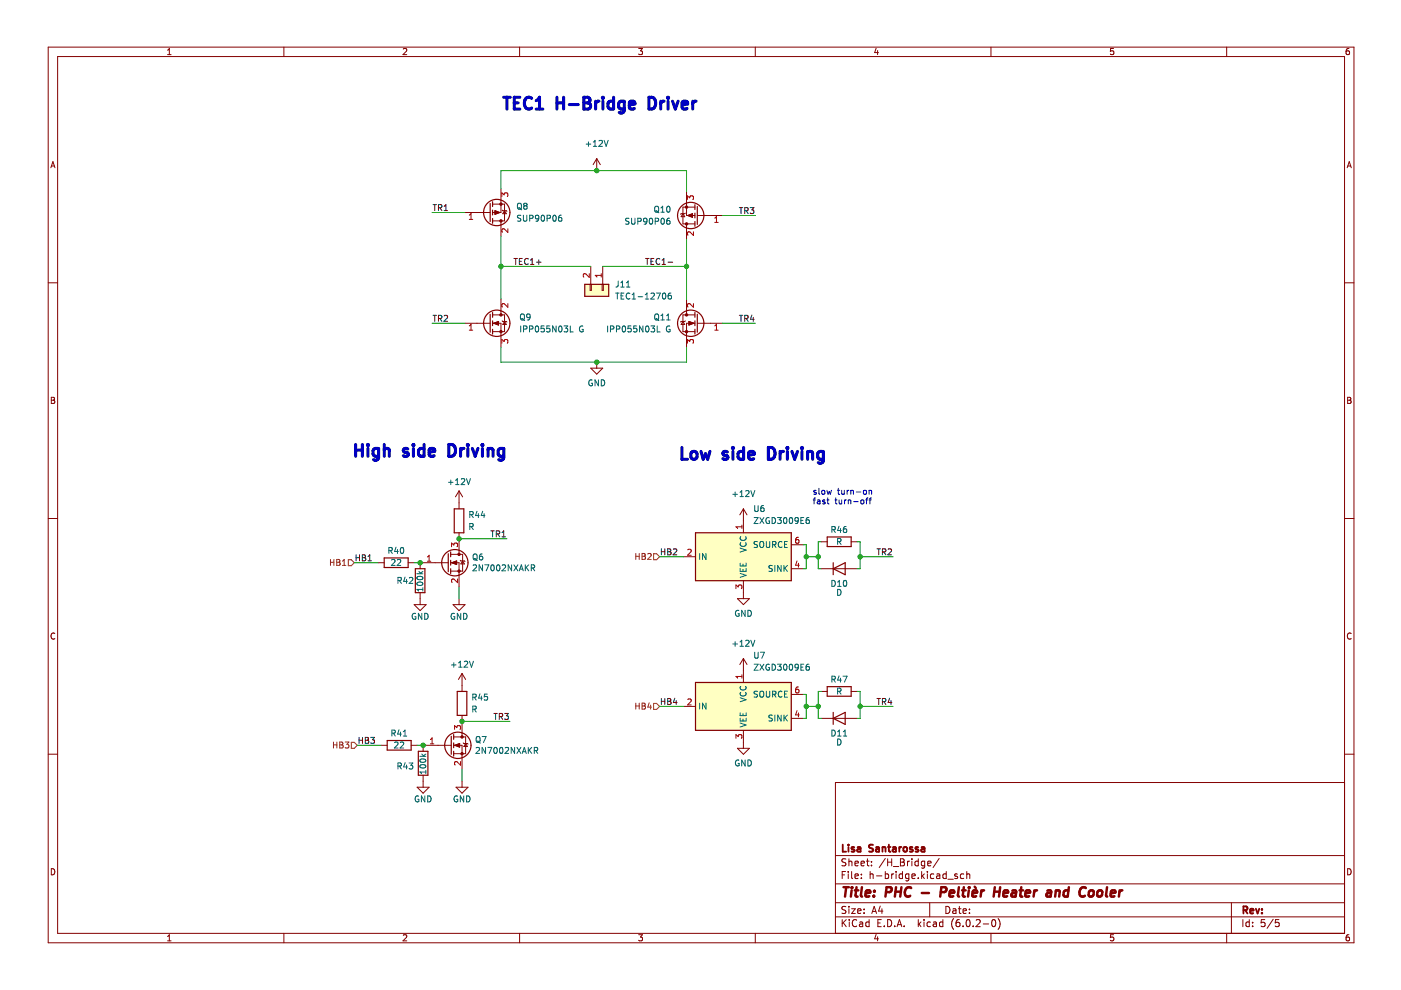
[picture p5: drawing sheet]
(kicad_sch (version 20211123) (generator eeschema)

 (paper "A4")

 (lib_symbols
  (symbol "Connector_Generic:Conn_01x02" (pin_names (offset 1.016) hide) (in_bom yes) (on_board yes)
   (property "Reference" "J" (id 0) (at 0 2.54 0) (effects (font (size 1.27 1.27))))
   (property "Value" "Conn_01x02" (id 1) (at 0 -5.08 0) (effects (font (size 1.27 1.27))))
   (property "Footprint" "" (id 2) (at 0 0 0) (effects (font (size 1.27 1.27)) hide))
   (property "Datasheet" "~" (id 3) (at 0 0 0) (effects (font (size 1.27 1.27)) hide))
   (symbol "Conn_01x02_1_1"
    (rectangle (start -1.27 -2.413) (end 0 -2.667) (stroke (width 0.1524) (type default) (color 0 0 0 0)) (fill (type none)))
    (rectangle (start -1.27 0.127) (end 0 -0.127) (stroke (width 0.1524) (type default) (color 0 0 0 0)) (fill (type none)))
    (rectangle (start -1.27 1.27) (end 1.27 -3.81) (stroke (width 0.254) (type default) (color 0 0 0 0)) (fill (type background)))
    (pin passive line (at -5.08 0 0) (length 3.81) (name "Pin_1" (effects (font (size 1.27 1.27)))) (number "1" (effects (font (size 1.27 1.27)))))
    (pin passive line (at -5.08 -2.54 0) (length 3.81) (name "Pin_2" (effects (font (size 1.27 1.27)))) (number "2" (effects (font (size 1.27 1.27)))))))
  (symbol "Device:D" (pin_numbers hide) (pin_names (offset 1.016) hide) (in_bom yes) (on_board yes)
   (property "Reference" "D" (id 0) (at 0 2.54 0) (effects (font (size 1.27 1.27))))
   (property "Value" "D" (id 1) (at 0 -2.54 0) (effects (font (size 1.27 1.27))))
   (property "Footprint" "" (id 2) (at 0 0 0) (effects (font (size 1.27 1.27)) hide))
   (property "Datasheet" "~" (id 3) (at 0 0 0) (effects (font (size 1.27 1.27)) hide))
   (symbol "D_0_1"
    (polyline (pts (xy -1.27 1.27) (xy -1.27 -1.27)) (stroke (width 0.254) (type default) (color 0 0 0 0)) (fill (type none)))
    (polyline (pts (xy 1.27 0) (xy -1.27 0)) (stroke (width 0) (type default) (color 0 0 0 0)) (fill (type none)))
    (polyline (pts (xy 1.27 1.27) (xy 1.27 -1.27) (xy -1.27 0) (xy 1.27 1.27)) (stroke (width 0.254) (type default) (color 0 0 0 0)) (fill (type none))))
   (symbol "D_1_1"
    (pin passive line (at -3.81 0 0) (length 2.54) (name "K" (effects (font (size 1.27 1.27)))) (number "1" (effects (font (size 1.27 1.27)))))
    (pin passive line (at 3.81 0 180) (length 2.54) (name "A" (effects (font (size 1.27 1.27)))) (number "2" (effects (font (size 1.27 1.27)))))))
  (symbol "Device:Q_NMOS_GDS" (pin_names (offset 0) hide) (in_bom yes) (on_board yes)
   (property "Reference" "Q" (id 0) (at 5.08 1.27 0) (effects (font (size 1.27 1.27)) (justify left)))
   (property "Value" "Q_NMOS_GDS" (id 1) (at 5.08 -1.27 0) (effects (font (size 1.27 1.27)) (justify left)))
   (property "Footprint" "" (id 2) (at 5.08 2.54 0) (effects (font (size 1.27 1.27)) hide))
   (property "Datasheet" "~" (id 3) (at 0 0 0) (effects (font (size 1.27 1.27)) hide))
   (symbol "Q_NMOS_GDS_0_1"
    (polyline (pts (xy 0.254 0) (xy -2.54 0)) (stroke (width 0) (type default) (color 0 0 0 0)) (fill (type none)))
    (polyline (pts (xy 0.254 1.905) (xy 0.254 -1.905)) (stroke (width 0.254) (type default) (color 0 0 0 0)) (fill (type none)))
    (polyline (pts (xy 0.762 -1.27) (xy 0.762 -2.286)) (stroke (width 0.254) (type default) (color 0 0 0 0)) (fill (type none)))
    (polyline (pts (xy 0.762 0.508) (xy 0.762 -0.508)) (stroke (width 0.254) (type default) (color 0 0 0 0)) (fill (type none)))
    (polyline (pts (xy 0.762 2.286) (xy 0.762 1.27)) (stroke (width 0.254) (type default) (color 0 0 0 0)) (fill (type none)))
    (polyline (pts (xy 2.54 2.54) (xy 2.54 1.778)) (stroke (width 0) (type default) (color 0 0 0 0)) (fill (type none)))
    (polyline (pts (xy 2.54 -2.54) (xy 2.54 0) (xy 0.762 0)) (stroke (width 0) (type default) (color 0 0 0 0)) (fill (type none)))
    (polyline (pts (xy 0.762 -1.778) (xy 3.302 -1.778) (xy 3.302 1.778) (xy 0.762 1.778)) (stroke (width 0) (type default) (color 0 0 0 0)) (fill (type none)))
    (polyline (pts (xy 1.016 0) (xy 2.032 0.381) (xy 2.032 -0.381) (xy 1.016 0)) (stroke (width 0) (type default) (color 0 0 0 0)) (fill (type outline)))
    (polyline (pts (xy 2.794 0.508) (xy 2.921 0.381) (xy 3.683 0.381) (xy 3.81 0.254)) (stroke (width 0) (type default) (color 0 0 0 0)) (fill (type none)))
    (polyline (pts (xy 3.302 0.381) (xy 2.921 -0.254) (xy 3.683 -0.254) (xy 3.302 0.381)) (stroke (width 0) (type default) (color 0 0 0 0)) (fill (type none)))
    (circle (center 1.651 0) (radius 2.794) (stroke (width 0.254) (type default) (color 0 0 0 0)) (fill (type none)))
    (circle (center 2.54 -1.778) (radius 0.254) (stroke (width 0) (type default) (color 0 0 0 0)) (fill (type outline)))
    (circle (center 2.54 1.778) (radius 0.254) (stroke (width 0) (type default) (color 0 0 0 0)) (fill (type outline))))
   (symbol "Q_NMOS_GDS_1_1"
    (pin input line (at -5.08 0 0) (length 2.54) (name "G" (effects (font (size 1.27 1.27)))) (number "1" (effects (font (size 1.27 1.27)))))
    (pin passive line (at 2.54 5.08 270) (length 2.54) (name "D" (effects (font (size 1.27 1.27)))) (number "2" (effects (font (size 1.27 1.27)))))
    (pin passive line (at 2.54 -5.08 90) (length 2.54) (name "S" (effects (font (size 1.27 1.27)))) (number "3" (effects (font (size 1.27 1.27)))))))
  (symbol "Device:Q_PMOS_GDS" (pin_names (offset 0) hide) (in_bom yes) (on_board yes)
   (property "Reference" "Q" (id 0) (at 5.08 1.27 0) (effects (font (size 1.27 1.27)) (justify left)))
   (property "Value" "Q_PMOS_GDS" (id 1) (at 5.08 -1.27 0) (effects (font (size 1.27 1.27)) (justify left)))
   (property "Footprint" "" (id 2) (at 5.08 2.54 0) (effects (font (size 1.27 1.27)) hide))
   (property "Datasheet" "~" (id 3) (at 0 0 0) (effects (font (size 1.27 1.27)) hide))
   (symbol "Q_PMOS_GDS_0_1"
    (polyline (pts (xy 0.254 0) (xy -2.54 0)) (stroke (width 0) (type default) (color 0 0 0 0)) (fill (type none)))
    (polyline (pts (xy 0.254 1.905) (xy 0.254 -1.905)) (stroke (width 0.254) (type default) (color 0 0 0 0)) (fill (type none)))
    (polyline (pts (xy 0.762 -1.27) (xy 0.762 -2.286)) (stroke (width 0.254) (type default) (color 0 0 0 0)) (fill (type none)))
    (polyline (pts (xy 0.762 0.508) (xy 0.762 -0.508)) (stroke (width 0.254) (type default) (color 0 0 0 0)) (fill (type none)))
    (polyline (pts (xy 0.762 2.286) (xy 0.762 1.27)) (stroke (width 0.254) (type default) (color 0 0 0 0)) (fill (type none)))
    (polyline (pts (xy 2.54 2.54) (xy 2.54 1.778)) (stroke (width 0) (type default) (color 0 0 0 0)) (fill (type none)))
    (polyline (pts (xy 2.54 -2.54) (xy 2.54 0) (xy 0.762 0)) (stroke (width 0) (type default) (color 0 0 0 0)) (fill (type none)))
    (polyline (pts (xy 0.762 1.778) (xy 3.302 1.778) (xy 3.302 -1.778) (xy 0.762 -1.778)) (stroke (width 0) (type default) (color 0 0 0 0)) (fill (type none)))
    (polyline (pts (xy 2.286 0) (xy 1.27 0.381) (xy 1.27 -0.381) (xy 2.286 0)) (stroke (width 0) (type default) (color 0 0 0 0)) (fill (type outline)))
    (polyline (pts (xy 2.794 -0.508) (xy 2.921 -0.381) (xy 3.683 -0.381) (xy 3.81 -0.254)) (stroke (width 0) (type default) (color 0 0 0 0)) (fill (type none)))
    (polyline (pts (xy 3.302 -0.381) (xy 2.921 0.254) (xy 3.683 0.254) (xy 3.302 -0.381)) (stroke (width 0) (type default) (color 0 0 0 0)) (fill (type none)))
    (circle (center 1.651 0) (radius 2.794) (stroke (width 0.254) (type default) (color 0 0 0 0)) (fill (type none)))
    (circle (center 2.54 -1.778) (radius 0.254) (stroke (width 0) (type default) (color 0 0 0 0)) (fill (type outline)))
    (circle (center 2.54 1.778) (radius 0.254) (stroke (width 0) (type default) (color 0 0 0 0)) (fill (type outline))))
   (symbol "Q_PMOS_GDS_1_1"
    (pin input line (at -5.08 0 0) (length 2.54) (name "G" (effects (font (size 1.27 1.27)))) (number "1" (effects (font (size 1.27 1.27)))))
    (pin passive line (at 2.54 5.08 270) (length 2.54) (name "D" (effects (font (size 1.27 1.27)))) (number "2" (effects (font (size 1.27 1.27)))))
    (pin passive line (at 2.54 -5.08 90) (length 2.54) (name "S" (effects (font (size 1.27 1.27)))) (number "3" (effects (font (size 1.27 1.27)))))))
  (symbol "Device:R" (pin_numbers hide) (pin_names (offset 0)) (in_bom yes) (on_board yes)
   (property "Reference" "R" (id 0) (at 2.032 0 90) (effects (font (size 1.27 1.27))))
   (property "Value" "R" (id 1) (at 0 0 90) (effects (font (size 1.27 1.27))))
   (property "Footprint" "" (id 2) (at -1.778 0 90) (effects (font (size 1.27 1.27)) hide))
   (property "Datasheet" "~" (id 3) (at 0 0 0) (effects (font (size 1.27 1.27)) hide))
   (symbol "R_0_1"
    (rectangle (start -1.016 -2.54) (end 1.016 2.54) (stroke (width 0.254) (type default) (color 0 0 0 0)) (fill (type none))))
   (symbol "R_1_1"
    (pin passive line (at 0 3.81 270) (length 1.27) (name "~" (effects (font (size 1.27 1.27)))) (number "1" (effects (font (size 1.27 1.27)))))
    (pin passive line (at 0 -3.81 90) (length 1.27) (name "~" (effects (font (size 1.27 1.27)))) (number "2" (effects (font (size 1.27 1.27)))))))
  (symbol "Driver_FET:ZXGD3009E6" (in_bom yes) (on_board yes)
   (property "Reference" "U" (id 0) (at -8.89 6.35 0) (effects (font (size 1.27 1.27))))
   (property "Value" "ZXGD3009E6" (id 1) (at 10.16 -7.62 0) (effects (font (size 1.27 1.27))))
   (property "Footprint" "Package_TO_SOT_SMD:SOT-23-6" (id 2) (at 0 -12.7 0) (effects (font (size 1.27 1.27)) hide))
   (property "Datasheet" "https://www.diodes.com/assets/Datasheets/ZXGD3009E6.pdf" (id 3) (at -8.89 6.35 0) (effects (font (size 1.27 1.27)) hide))
   (symbol "ZXGD3009E6_0_1"
    (rectangle (start -10.16 5.08) (end 10.16 -5.08) (stroke (width 0.254) (type default) (color 0 0 0 0)) (fill (type background))))
   (symbol "ZXGD3009E6_1_1"
    (pin power_in line (at 0 7.62 270) (length 2.54) (name "VCC" (effects (font (size 1.27 1.27)))) (number "1" (effects (font (size 1.27 1.27)))))
    (pin input line (at -12.7 0 0) (length 2.54) (name "IN" (effects (font (size 1.27 1.27)))) (number "2" (effects (font (size 1.27 1.27)))))
    (pin power_in line (at 0 -7.62 90) (length 2.54) (name "VEE" (effects (font (size 1.27 1.27)))) (number "3" (effects (font (size 1.27 1.27)))))
    (pin open_collector line (at 12.7 -2.54 180) (length 2.54) (name "SINK" (effects (font (size 1.27 1.27)))) (number "4" (effects (font (size 1.27 1.27)))))
    (pin no_connect line (at 10.16 0 180) (length 2.54) hide (name "NC" (effects (font (size 1.27 1.27)))) (number "5" (effects (font (size 1.27 1.27)))))
    (pin open_emitter line (at 12.7 2.54 180) (length 2.54) (name "SOURCE" (effects (font (size 1.27 1.27)))) (number "6" (effects (font (size 1.27 1.27)))))))
  (symbol "Transistor_FET:2N7002" (pin_names hide) (in_bom yes) (on_board yes)
   (property "Reference" "Q" (id 0) (at 5.08 1.905 0) (effects (font (size 1.27 1.27)) (justify left)))
   (property "Value" "2N7002" (id 1) (at 5.08 0 0) (effects (font (size 1.27 1.27)) (justify left)))
   (property "Footprint" "Package_TO_SOT_SMD:SOT-23" (id 2) (at 5.08 -1.905 0) (effects (font (size 1.27 1.27) italic) (justify left) hide))
   (property "Datasheet" "https://www.onsemi.com/pub/Collateral/NDS7002A-D.PDF" (id 3) (at 0 0 0) (effects (font (size 1.27 1.27)) (justify left) hide))
   (symbol "2N7002_0_1"
    (polyline (pts (xy 0.254 0) (xy -2.54 0)) (stroke (width 0) (type default) (color 0 0 0 0)) (fill (type none)))
    (polyline (pts (xy 0.254 1.905) (xy 0.254 -1.905)) (stroke (width 0.254) (type default) (color 0 0 0 0)) (fill (type none)))
    (polyline (pts (xy 0.762 -1.27) (xy 0.762 -2.286)) (stroke (width 0.254) (type default) (color 0 0 0 0)) (fill (type none)))
    (polyline (pts (xy 0.762 0.508) (xy 0.762 -0.508)) (stroke (width 0.254) (type default) (color 0 0 0 0)) (fill (type none)))
    (polyline (pts (xy 0.762 2.286) (xy 0.762 1.27)) (stroke (width 0.254) (type default) (color 0 0 0 0)) (fill (type none)))
    (polyline (pts (xy 2.54 2.54) (xy 2.54 1.778)) (stroke (width 0) (type default) (color 0 0 0 0)) (fill (type none)))
    (polyline (pts (xy 2.54 -2.54) (xy 2.54 0) (xy 0.762 0)) (stroke (width 0) (type default) (color 0 0 0 0)) (fill (type none)))
    (polyline (pts (xy 0.762 -1.778) (xy 3.302 -1.778) (xy 3.302 1.778) (xy 0.762 1.778)) (stroke (width 0) (type default) (color 0 0 0 0)) (fill (type none)))
    (polyline (pts (xy 1.016 0) (xy 2.032 0.381) (xy 2.032 -0.381) (xy 1.016 0)) (stroke (width 0) (type default) (color 0 0 0 0)) (fill (type outline)))
    (polyline (pts (xy 2.794 0.508) (xy 2.921 0.381) (xy 3.683 0.381) (xy 3.81 0.254)) (stroke (width 0) (type default) (color 0 0 0 0)) (fill (type none)))
    (polyline (pts (xy 3.302 0.381) (xy 2.921 -0.254) (xy 3.683 -0.254) (xy 3.302 0.381)) (stroke (width 0) (type default) (color 0 0 0 0)) (fill (type none)))
    (circle (center 1.651 0) (radius 2.794) (stroke (width 0.254) (type default) (color 0 0 0 0)) (fill (type none)))
    (circle (center 2.54 -1.778) (radius 0.254) (stroke (width 0) (type default) (color 0 0 0 0)) (fill (type outline)))
    (circle (center 2.54 1.778) (radius 0.254) (stroke (width 0) (type default) (color 0 0 0 0)) (fill (type outline))))
   (symbol "2N7002_1_1"
    (pin input line (at -5.08 0 0) (length 2.54) (name "G" (effects (font (size 1.27 1.27)))) (number "1" (effects (font (size 1.27 1.27)))))
    (pin passive line (at 2.54 -5.08 90) (length 2.54) (name "S" (effects (font (size 1.27 1.27)))) (number "2" (effects (font (size 1.27 1.27)))))
    (pin passive line (at 2.54 5.08 270) (length 2.54) (name "D" (effects (font (size 1.27 1.27)))) (number "3" (effects (font (size 1.27 1.27)))))))
  (symbol "power:+12V" (power) (pin_names (offset 0)) (in_bom yes) (on_board yes)
   (property "Reference" "#PWR" (id 0) (at 0 -3.81 0) (effects (font (size 1.27 1.27)) hide))
   (property "Value" "+12V" (id 1) (at 0 3.556 0) (effects (font (size 1.27 1.27))))
   (property "Footprint" "" (id 2) (at 0 0 0) (effects (font (size 1.27 1.27)) hide))
   (property "Datasheet" "" (id 3) (at 0 0 0) (effects (font (size 1.27 1.27)) hide))
   (symbol "+12V_0_1"
    (polyline (pts (xy -0.762 1.27) (xy 0 2.54)) (stroke (width 0) (type default) (color 0 0 0 0)) (fill (type none)))
    (polyline (pts (xy 0 0) (xy 0 2.54)) (stroke (width 0) (type default) (color 0 0 0 0)) (fill (type none)))
    (polyline (pts (xy 0 2.54) (xy 0.762 1.27)) (stroke (width 0) (type default) (color 0 0 0 0)) (fill (type none))))
   (symbol "+12V_1_1"
    (pin power_in line (at 0 0 90) (length 0) hide (name "+12V" (effects (font (size 1.27 1.27)))) (number "1" (effects (font (size 1.27 1.27)))))))
  (symbol "power:GND" (power) (pin_names (offset 0)) (in_bom yes) (on_board yes)
   (property "Reference" "#PWR" (id 0) (at 0 -6.35 0) (effects (font (size 1.27 1.27)) hide))
   (property "Value" "GND" (id 1) (at 0 -3.81 0) (effects (font (size 1.27 1.27))))
   (property "Footprint" "" (id 2) (at 0 0 0) (effects (font (size 1.27 1.27)) hide))
   (property "Datasheet" "" (id 3) (at 0 0 0) (effects (font (size 1.27 1.27)) hide))
   (symbol "GND_0_1"
    (polyline (pts (xy 0 0) (xy 0 -1.27) (xy 1.27 -1.27) (xy 0 -2.54) (xy -1.27 -1.27) (xy 0 -1.27)) (stroke (width 0) (type default) (color 0 0 0 0)) (fill (type none))))
   (symbol "GND_1_1"
    (pin power_in line (at 0 0 270) (length 0) hide (name "GND" (effects (font (size 1.27 1.27)))) (number "1" (effects (font (size 1.27 1.27))))))))

 (junction (at 182.245 149.86) (diameter 0) (color 0 0 0 0))
 (junction (at 126.365 36.195) (diameter 0) (color 0 0 0 0))
 (junction (at 182.245 118.11) (diameter 0) (color 0 0 0 0))
 (junction (at 97.155 114.3) (diameter 0) (color 0 0 0 0))
 (junction (at 89.535 158.115) (diameter 0) (color 0 0 0 0))
 (junction (at 173.355 118.11) (diameter 0) (color 0 0 0 0))
 (junction (at 106.045 56.515) (diameter 0) (color 0 0 0 0))
 (junction (at 173.355 149.86) (diameter 0) (color 0 0 0 0))
 (junction (at 170.815 118.11) (diameter 0) (color 0 0 0 0))
 (junction (at 126.365 76.835) (diameter 0) (color 0 0 0 0))
 (junction (at 145.415 56.515) (diameter 0) (color 0 0 0 0))
 (junction (at 88.9 119.38) (diameter 0) (color 0 0 0 0))
 (junction (at 170.815 149.86) (diameter 0) (color 0 0 0 0))
 (junction (at 97.79 153.035) (diameter 0) (color 0 0 0 0))

 (wire (pts (xy 106.045 76.835) (xy 126.365 76.835)) (stroke (width 0) (type default) (color 0 0 0 0)))
 (wire (pts (xy 170.815 118.11) (xy 173.355 118.11)) (stroke (width 0) (type default) (color 0 0 0 0)))
 (wire (pts (xy 87.63 119.38) (xy 88.9 119.38)) (stroke (width 0) (type default) (color 0 0 0 0)))
 (wire (pts (xy 97.155 127) (xy 97.155 124.46)) (stroke (width 0) (type default) (color 0 0 0 0)))
 (wire (pts (xy 98.425 45.085) (xy 91.44 45.085)) (stroke (width 0) (type default) (color 0 0 0 0)))
 (wire (pts (xy 182.245 146.685) (xy 182.245 149.86)) (stroke (width 0) (type default) (color 0 0 0 0)))
 (wire (pts (xy 173.99 146.685) (xy 173.355 146.685)) (stroke (width 0) (type default) (color 0 0 0 0)))
 (wire (pts (xy 182.245 152.4) (xy 181.61 152.4)) (stroke (width 0) (type default) (color 0 0 0 0)))
 (wire (pts (xy 173.355 118.11) (xy 173.355 120.65)) (stroke (width 0) (type default) (color 0 0 0 0)))
 (wire (pts (xy 173.355 120.65) (xy 173.99 120.65)) (stroke (width 0) (type default) (color 0 0 0 0)))
 (wire (pts (xy 182.245 149.86) (xy 189.23 149.86)) (stroke (width 0) (type default) (color 0 0 0 0)))
 (wire (pts (xy 126.365 76.835) (xy 145.415 76.835)) (stroke (width 0) (type default) (color 0 0 0 0)))
 (wire (pts (xy 145.415 50.8) (xy 145.415 56.515)) (stroke (width 0) (type default) (color 0 0 0 0)))
 (wire (pts (xy 182.245 118.11) (xy 182.245 120.65)) (stroke (width 0) (type default) (color 0 0 0 0)))
 (wire (pts (xy 173.355 152.4) (xy 173.99 152.4)) (stroke (width 0) (type default) (color 0 0 0 0)))
 (wire (pts (xy 145.415 36.195) (xy 145.415 40.64)) (stroke (width 0) (type default) (color 0 0 0 0)))
 (wire (pts (xy 182.245 118.11) (xy 189.23 118.11)) (stroke (width 0) (type default) (color 0 0 0 0)))
 (wire (pts (xy 170.815 118.11) (xy 170.815 120.65)) (stroke (width 0) (type default) (color 0 0 0 0)))
 (wire (pts (xy 170.815 149.86) (xy 173.355 149.86)) (stroke (width 0) (type default) (color 0 0 0 0)))
 (wire (pts (xy 106.045 36.195) (xy 126.365 36.195)) (stroke (width 0) (type default) (color 0 0 0 0)))
 (wire (pts (xy 145.415 56.515) (xy 145.415 63.5)) (stroke (width 0) (type default) (color 0 0 0 0)))
 (wire (pts (xy 98.425 68.58) (xy 91.44 68.58)) (stroke (width 0) (type default) (color 0 0 0 0)))
 (wire (pts (xy 75.565 158.115) (xy 80.645 158.115)) (stroke (width 0) (type default) (color 0 0 0 0)))
 (wire (pts (xy 173.99 114.935) (xy 173.355 114.935)) (stroke (width 0) (type default) (color 0 0 0 0)))
 (wire (pts (xy 182.245 120.65) (xy 181.61 120.65)) (stroke (width 0) (type default) (color 0 0 0 0)))
 (wire (pts (xy 74.93 119.38) (xy 80.01 119.38)) (stroke (width 0) (type default) (color 0 0 0 0)))
 (wire (pts (xy 145.415 73.66) (xy 145.415 76.835)) (stroke (width 0) (type default) (color 0 0 0 0)))
 (wire (pts (xy 106.045 40.005) (xy 106.045 36.195)) (stroke (width 0) (type default) (color 0 0 0 0)))
 (wire (pts (xy 127.635 56.515) (xy 145.415 56.515)) (stroke (width 0) (type default) (color 0 0 0 0)))
 (wire (pts (xy 153.035 68.58) (xy 160.02 68.58)) (stroke (width 0) (type default) (color 0 0 0 0)))
 (wire (pts (xy 181.61 146.685) (xy 182.245 146.685)) (stroke (width 0) (type default) (color 0 0 0 0)))
 (wire (pts (xy 173.355 114.935) (xy 173.355 118.11)) (stroke (width 0) (type default) (color 0 0 0 0)))
 (wire (pts (xy 170.815 115.57) (xy 170.815 118.11)) (stroke (width 0) (type default) (color 0 0 0 0)))
 (wire (pts (xy 170.18 152.4) (xy 170.815 152.4)) (stroke (width 0) (type default) (color 0 0 0 0)))
 (wire (pts (xy 97.79 165.735) (xy 97.79 163.195)) (stroke (width 0) (type default) (color 0 0 0 0)))
 (wire (pts (xy 106.045 76.835) (xy 106.045 73.66)) (stroke (width 0) (type default) (color 0 0 0 0)))
 (wire (pts (xy 170.815 149.86) (xy 170.815 152.4)) (stroke (width 0) (type default) (color 0 0 0 0)))
 (wire (pts (xy 153.035 45.72) (xy 160.02 45.72)) (stroke (width 0) (type default) (color 0 0 0 0)))
 (wire (pts (xy 173.355 146.685) (xy 173.355 149.86)) (stroke (width 0) (type default) (color 0 0 0 0)))
 (wire (pts (xy 182.245 114.935) (xy 182.245 118.11)) (stroke (width 0) (type default) (color 0 0 0 0)))
 (wire (pts (xy 170.18 147.32) (xy 170.815 147.32)) (stroke (width 0) (type default) (color 0 0 0 0)))
 (wire (pts (xy 88.265 158.115) (xy 89.535 158.115)) (stroke (width 0) (type default) (color 0 0 0 0)))
 (wire (pts (xy 182.245 149.86) (xy 182.245 152.4)) (stroke (width 0) (type default) (color 0 0 0 0)))
 (wire (pts (xy 97.79 153.035) (xy 107.95 153.035)) (stroke (width 0) (type default) (color 0 0 0 0)))
 (wire (pts (xy 106.045 50.165) (xy 106.045 56.515)) (stroke (width 0) (type default) (color 0 0 0 0)))
 (wire (pts (xy 139.7 149.86) (xy 144.78 149.86)) (stroke (width 0) (type default) (color 0 0 0 0)))
 (wire (pts (xy 106.045 56.515) (xy 125.095 56.515)) (stroke (width 0) (type default) (color 0 0 0 0)))
 (wire (pts (xy 126.365 36.195) (xy 145.415 36.195)) (stroke (width 0) (type default) (color 0 0 0 0)))
 (wire (pts (xy 170.18 115.57) (xy 170.815 115.57)) (stroke (width 0) (type default) (color 0 0 0 0)))
 (wire (pts (xy 88.9 119.38) (xy 89.535 119.38)) (stroke (width 0) (type default) (color 0 0 0 0)))
 (wire (pts (xy 97.155 114.3) (xy 107.315 114.3)) (stroke (width 0) (type default) (color 0 0 0 0)))
 (wire (pts (xy 173.355 149.86) (xy 173.355 152.4)) (stroke (width 0) (type default) (color 0 0 0 0)))
 (wire (pts (xy 106.045 56.515) (xy 106.045 63.5)) (stroke (width 0) (type default) (color 0 0 0 0)))
 (wire (pts (xy 181.61 114.935) (xy 182.245 114.935)) (stroke (width 0) (type default) (color 0 0 0 0)))
 (wire (pts (xy 89.535 158.115) (xy 90.17 158.115)) (stroke (width 0) (type default) (color 0 0 0 0)))
 (wire (pts (xy 170.18 120.65) (xy 170.815 120.65)) (stroke (width 0) (type default) (color 0 0 0 0)))
 (wire (pts (xy 139.7 118.11) (xy 144.78 118.11)) (stroke (width 0) (type default) (color 0 0 0 0)))
 (wire (pts (xy 170.815 147.32) (xy 170.815 149.86)) (stroke (width 0) (type default) (color 0 0 0 0)))

 (image (at 217.805 130.175) (scale 1.61964)
  (data))

 (text "High side Driving\n" (at 74.295 97.79 0) (effects (font (size 2.5 2.5) (thickness 0.5) bold) (justify left bottom)))
 (text "TEC1 H-Bridge Driver" (at 106.045 24.13 0) (effects (font (size 2.5 2.5) (thickness 0.5) bold) (justify left bottom)))
 (text "slow turn-on\nfast turn-off" (at 172.085 107.315 0) (effects (font (size 1.27 1.27)) (justify left bottom)))
 (text "Low side Driving\n" (at 143.51 98.425 0) (effects (font (size 2.5 2.5) (thickness 0.5) bold) (justify left bottom)))

 (label "TEC1+" (at 114.935 56.515 180) (effects (font (size 1.27 1.27)) (justify right bottom)))
 (label "HB3" (at 75.565 158.115 0) (effects (font (size 1.27 1.27)) (justify left bottom)))
 (label "TEC1-" (at 136.525 56.515 0) (effects (font (size 1.27 1.27)) (justify left bottom)))
 (label "TR2" (at 91.44 68.58 0) (effects (font (size 1.27 1.27)) (justify left bottom)))
 (label "TR4" (at 189.23 149.86 180) (effects (font (size 1.27 1.27)) (justify right bottom)))
 (label "TR3" (at 160.02 45.72 180) (effects (font (size 1.27 1.27)) (justify right bottom)))
 (label "TR3" (at 107.95 153.035 180) (effects (font (size 1.27 1.27)) (justify right bottom)))
 (label "TR2" (at 189.23 118.11 180) (effects (font (size 1.27 1.27)) (justify right bottom)))
 (label "TR4" (at 160.02 68.58 180) (effects (font (size 1.27 1.27)) (justify right bottom)))
 (label "HB1" (at 74.93 119.38 0) (effects (font (size 1.27 1.27)) (justify left bottom)))
 (label "TR1" (at 107.315 114.3 180) (effects (font (size 1.27 1.27)) (justify right bottom)))
 (label "HB2" (at 139.7 118.11 0) (effects (font (size 1.27 1.27)) (justify left bottom)))
 (label "TR1" (at 91.44 45.085 0) (effects (font (size 1.27 1.27)) (justify left bottom)))
 (label "HB4" (at 139.7 149.86 0) (effects (font (size 1.27 1.27)) (justify left bottom)))

 (hierarchical_label "HB4" (shape input) (at 139.7 149.86 180) (effects (font (size 1.27 1.27)) (justify right)))
 (hierarchical_label "HB1" (shape input) (at 74.93 119.38 180) (effects (font (size 1.27 1.27)) (justify right)))
 (hierarchical_label "HB3" (shape input) (at 75.565 158.115 180) (effects (font (size 1.27 1.27)) (justify right)))
 (hierarchical_label "HB2" (shape input) (at 139.7 118.11 180) (effects (font (size 1.27 1.27)) (justify right)))

 (symbol (lib_id "power:+12V") (at 157.48 142.24 0) (unit 1) (in_bom yes) (on_board yes) (fields_autoplaced)
  (property "Reference" "#PWR0184" (id 0) (at 157.48 146.05 0) (effects (font (size 1.27 1.27)) hide))
  (property "Value" "+12V" (id 1) (at 157.48 136.525 0))
  (property "Footprint" "" (id 2) (at 157.48 142.24 0) (effects (font (size 1.27 1.27)) hide))
  (property "Datasheet" "" (id 3) (at 157.48 142.24 0) (effects (font (size 1.27 1.27)) hide)) (pin "1"))

 (symbol (lib_id "power:+12V") (at 157.48 110.49 0) (unit 1) (in_bom yes) (on_board yes) (fields_autoplaced)
  (property "Reference" "#PWR0188" (id 0) (at 157.48 114.3 0) (effects (font (size 1.27 1.27)) hide))
  (property "Value" "+12V" (id 1) (at 157.48 104.775 0))
  (property "Footprint" "" (id 2) (at 157.48 110.49 0) (effects (font (size 1.27 1.27)) hide))
  (property "Datasheet" "" (id 3) (at 157.48 110.49 0) (effects (font (size 1.27 1.27)) hide)) (pin "1"))

 (symbol (lib_id "Device:R") (at 83.82 119.38 90) (unit 1) (in_bom yes) (on_board yes)
  (property "Reference" "R40" (id 0) (at 83.82 116.84 90))
  (property "Value" "22" (id 1) (at 83.82 119.38 90))
  (property "Footprint" "" (id 2) (at 83.82 121.158 90) (effects (font (size 1.27 1.27)) hide))
  (property "Datasheet" "~" (id 3) (at 83.82 119.38 0) (effects (font (size 1.27 1.27)) hide)) (pin "1") (pin "2"))

 (symbol (lib_id "Device:Q_NMOS_GDS") (at 147.955 68.58 0) (mirror y) (unit 1) (in_bom yes) (on_board yes) (fields_autoplaced)
  (property "Reference" "Q11" (id 0) (at 142.24 67.3099 0) (effects (font (size 1.27 1.27)) (justify left)))
  (property "Value" "IPP055N03L G" (id 1) (at 142.24 69.8499 0) (effects (font (size 1.27 1.27)) (justify left)))
  (property "Footprint" "Package_TO_SOT_THT:TO-220-3_Vertical" (id 2) (at 142.875 66.04 0) (effects (font (size 1.27 1.27)) hide))
  (property "Datasheet" "https://www.mouser.it/datasheet/2/196/IPP055N03L_rev1.04-1732316.pdf" (id 3) (at 147.955 68.58 0) (effects (font (size 1.27 1.27)) hide)) (pin "1") (pin "2") (pin "3"))

 (symbol (lib_id "power:GND") (at 126.365 76.835 0) (unit 1) (in_bom yes) (on_board yes) (fields_autoplaced)
  (property "Reference" "#PWR0186" (id 0) (at 126.365 83.185 0) (effects (font (size 1.27 1.27)) hide))
  (property "Value" "GND" (id 1) (at 126.365 81.28 0))
  (property "Footprint" "" (id 2) (at 126.365 76.835 0) (effects (font (size 1.27 1.27)) hide))
  (property "Datasheet" "" (id 3) (at 126.365 76.835 0) (effects (font (size 1.27 1.27)) hide)) (pin "1"))

 (symbol (lib_id "Device:Q_NMOS_GDS") (at 103.505 68.58 0) (unit 1) (in_bom yes) (on_board yes) (fields_autoplaced)
  (property "Reference" "Q9" (id 0) (at 109.855 67.3099 0) (effects (font (size 1.27 1.27)) (justify left)))
  (property "Value" "IPP055N03L G" (id 1) (at 109.855 69.8499 0) (effects (font (size 1.27 1.27)) (justify left)))
  (property "Footprint" "Package_TO_SOT_THT:TO-220-3_Vertical" (id 2) (at 108.585 66.04 0) (effects (font (size 1.27 1.27)) hide))
  (property "Datasheet" "https://www.mouser.it/datasheet/2/196/IPP055N03L_rev1.04-1732316.pdf" (id 3) (at 103.505 68.58 0) (effects (font (size 1.27 1.27)) hide)) (pin "1") (pin "2") (pin "3"))

 (symbol (lib_id "Device:R") (at 177.8 114.935 90) (unit 1) (in_bom yes) (on_board yes)
  (property "Reference" "R46" (id 0) (at 177.8 112.395 90))
  (property "Value" "R" (id 1) (at 177.8 114.935 90))
  (property "Footprint" "" (id 2) (at 177.8 116.713 90) (effects (font (size 1.27 1.27)) hide))
  (property "Datasheet" "~" (id 3) (at 177.8 114.935 0) (effects (font (size 1.27 1.27)) hide)) (pin "1") (pin "2"))

 (symbol (lib_id "Transistor_FET:2N7002") (at 95.25 158.115 0) (unit 1) (in_bom yes) (on_board yes)
  (property "Reference" "Q7" (id 0) (at 100.457 156.9466 0) (effects (font (size 1.27 1.27)) (justify left)))
  (property "Value" "2N7002NXAKR" (id 1) (at 100.457 159.258 0) (effects (font (size 1.27 1.27)) (justify left)))
  (property "Footprint" "Package_TO_SOT_SMD:SOT-23" (id 2) (at 100.33 160.02 0) (effects (font (size 1.27 1.27) italic) (justify left) hide))
  (property "Datasheet" "https://www.onsemi.com/pub/Collateral/NDS7002A-D.PDF" (id 3) (at 95.25 158.115 0) (effects (font (size 1.27 1.27)) (justify left) hide)) (pin "1") (pin "2") (pin "3"))

 (symbol (lib_id "power:GND") (at 97.79 165.735 0) (unit 1) (in_bom yes) (on_board yes)
  (property "Reference" "#PWR0182" (id 0) (at 97.79 172.085 0) (effects (font (size 1.27 1.27)) hide))
  (property "Value" "GND" (id 1) (at 97.79 169.545 0))
  (property "Footprint" "" (id 2) (at 97.79 165.735 0) (effects (font (size 1.27 1.27)) hide))
  (property "Datasheet" "" (id 3) (at 97.79 165.735 0) (effects (font (size 1.27 1.27)) hide)) (pin "1"))

 (symbol (lib_id "Device:R") (at 84.455 158.115 90) (unit 1) (in_bom yes) (on_board yes)
  (property "Reference" "R41" (id 0) (at 84.455 155.575 90))
  (property "Value" "22" (id 1) (at 84.455 158.115 90))
  (property "Footprint" "" (id 2) (at 84.455 159.893 90) (effects (font (size 1.27 1.27)) hide))
  (property "Datasheet" "~" (id 3) (at 84.455 158.115 0) (effects (font (size 1.27 1.27)) hide)) (pin "1") (pin "2"))

 (symbol (lib_id "Device:D") (at 177.8 120.65 0) (unit 1) (in_bom yes) (on_board yes)
  (property "Reference" "D10" (id 0) (at 177.8 123.825 0))
  (property "Value" "D" (id 1) (at 177.8 125.73 0))
  (property "Footprint" "" (id 2) (at 177.8 120.65 0) (effects (font (size 1.27 1.27)) hide))
  (property "Datasheet" "~" (id 3) (at 177.8 120.65 0) (effects (font (size 1.27 1.27)) hide)) (pin "1") (pin "2"))

 (symbol (lib_id "Device:R") (at 97.155 110.49 0) (unit 1) (in_bom yes) (on_board yes) (fields_autoplaced)
  (property "Reference" "R44" (id 0) (at 99.06 109.2199 0) (effects (font (size 1.27 1.27)) (justify left)))
  (property "Value" "R" (id 1) (at 99.06 111.7599 0) (effects (font (size 1.27 1.27)) (justify left)))
  (property "Footprint" "" (id 2) (at 95.377 110.49 90) (effects (font (size 1.27 1.27)) hide))
  (property "Datasheet" "~" (id 3) (at 97.155 110.49 0) (effects (font (size 1.27 1.27)) hide)) (pin "1") (pin "2"))

 (symbol (lib_id "Device:Q_PMOS_GDS") (at 103.505 45.085 0) (mirror x) (unit 1) (in_bom yes) (on_board yes) (fields_autoplaced)
  (property "Reference" "Q8" (id 0) (at 109.22 43.8149 0) (effects (font (size 1.27 1.27)) (justify left)))
  (property "Value" "SUP90P06" (id 1) (at 109.22 46.3549 0) (effects (font (size 1.27 1.27)) (justify left)))
  (property "Footprint" "Package_TO_SOT_THT:TO-220-3_Vertical" (id 2) (at 108.585 47.625 0) (effects (font (size 1.27 1.27)) hide))
  (property "Datasheet" "~" (id 3) (at 103.505 45.085 0) (effects (font (size 1.27 1.27)) hide)) (pin "1") (pin "2") (pin "3"))

 (symbol (lib_id "Device:R") (at 177.8 146.685 90) (unit 1) (in_bom yes) (on_board yes)
  (property "Reference" "R47" (id 0) (at 177.8 144.145 90))
  (property "Value" "R" (id 1) (at 177.8 146.685 90))
  (property "Footprint" "" (id 2) (at 177.8 148.463 90) (effects (font (size 1.27 1.27)) hide))
  (property "Datasheet" "~" (id 3) (at 177.8 146.685 0) (effects (font (size 1.27 1.27)) hide)) (pin "1") (pin "2"))

 (symbol (lib_id "Connector_Generic:Conn_01x02") (at 127.635 61.595 270) (unit 1) (in_bom yes) (on_board yes) (fields_autoplaced)
  (property "Reference" "J11" (id 0) (at 130.175 60.3249 90) (effects (font (size 1.27 1.27)) (justify left)))
  (property "Value" "TEC1-12706" (id 1) (at 130.175 62.8649 90) (effects (font (size 1.27 1.27)) (justify left)))
  (property "Footprint" "TerminalBlock_RND:TerminalBlock_RND_205-00001_1x02_P5.00mm_Horizontal" (id 2) (at 127.635 61.595 0) (effects (font (size 1.27 1.27)) hide))
  (property "Datasheet" "~" (id 3) (at 127.635 61.595 0) (effects (font (size 1.27 1.27)) hide)) (pin "1") (pin "2"))

 (symbol (lib_id "power:GND") (at 157.48 157.48 0) (unit 1) (in_bom yes) (on_board yes) (fields_autoplaced)
  (property "Reference" "#PWR0181" (id 0) (at 157.48 163.83 0) (effects (font (size 1.27 1.27)) hide))
  (property "Value" "GND" (id 1) (at 157.48 161.925 0))
  (property "Footprint" "" (id 2) (at 157.48 157.48 0) (effects (font (size 1.27 1.27)) hide))
  (property "Datasheet" "" (id 3) (at 157.48 157.48 0) (effects (font (size 1.27 1.27)) hide)) (pin "1"))

 (symbol (lib_id "power:+12V") (at 97.79 145.415 0) (unit 1) (in_bom yes) (on_board yes)
  (property "Reference" "#PWR0179" (id 0) (at 97.79 149.225 0) (effects (font (size 1.27 1.27)) hide))
  (property "Value" "+12V" (id 1) (at 97.79 140.97 0))
  (property "Footprint" "" (id 2) (at 97.79 145.415 0) (effects (font (size 1.27 1.27)) hide))
  (property "Datasheet" "" (id 3) (at 97.79 145.415 0) (effects (font (size 1.27 1.27)) hide)) (pin "1"))

 (symbol (lib_id "Device:R") (at 88.9 123.19 0) (unit 1) (in_bom yes) (on_board yes)
  (property "Reference" "R42" (id 0) (at 84.455 123.19 0) (effects (font (size 1.27 1.27)) (justify left)))
  (property "Value" "100k" (id 1) (at 88.9 125.73 90) (effects (font (size 1.27 1.27)) (justify left)))
  (property "Footprint" "" (id 2) (at 87.122 123.19 90) (effects (font (size 1.27 1.27)) hide))
  (property "Datasheet" "~" (id 3) (at 88.9 123.19 0) (effects (font (size 1.27 1.27)) hide)) (pin "1") (pin "2"))

 (symbol (lib_id "Driver_FET:ZXGD3009E6") (at 157.48 118.11 0) (unit 1) (in_bom yes) (on_board yes) (fields_autoplaced)
  (property "Reference" "U6" (id 0) (at 159.4994 107.95 0) (effects (font (size 1.27 1.27)) (justify left)))
  (property "Value" "ZXGD3009E6" (id 1) (at 159.4994 110.49 0) (effects (font (size 1.27 1.27)) (justify left)))
  (property "Footprint" "Package_TO_SOT_SMD:SOT-23-6" (id 2) (at 157.48 130.81 0) (effects (font (size 1.27 1.27)) hide))
  (property "Datasheet" "https://www.diodes.com/assets/Datasheets/ZXGD3009E6.pdf" (id 3) (at 148.59 111.76 0) (effects (font (size 1.27 1.27)) hide)) (pin "1") (pin "2") (pin "3") (pin "4") (pin "5") (pin "6"))

 (symbol (lib_id "power:GND") (at 89.535 165.735 0) (unit 1) (in_bom yes) (on_board yes)
  (property "Reference" "#PWR0183" (id 0) (at 89.535 172.085 0) (effects (font (size 1.27 1.27)) hide))
  (property "Value" "GND" (id 1) (at 89.535 169.545 0))
  (property "Footprint" "" (id 2) (at 89.535 165.735 0) (effects (font (size 1.27 1.27)) hide))
  (property "Datasheet" "" (id 3) (at 89.535 165.735 0) (effects (font (size 1.27 1.27)) hide)) (pin "1"))

 (symbol (lib_id "power:GND") (at 157.48 125.73 0) (unit 1) (in_bom yes) (on_board yes) (fields_autoplaced)
  (property "Reference" "#PWR0185" (id 0) (at 157.48 132.08 0) (effects (font (size 1.27 1.27)) hide))
  (property "Value" "GND" (id 1) (at 157.48 130.175 0))
  (property "Footprint" "" (id 2) (at 157.48 125.73 0) (effects (font (size 1.27 1.27)) hide))
  (property "Datasheet" "" (id 3) (at 157.48 125.73 0) (effects (font (size 1.27 1.27)) hide)) (pin "1"))

 (symbol (lib_id "Device:R") (at 89.535 161.925 0) (unit 1) (in_bom yes) (on_board yes)
  (property "Reference" "R43" (id 0) (at 85.09 161.925 0) (effects (font (size 1.27 1.27)) (justify left)))
  (property "Value" "100k" (id 1) (at 89.535 164.465 90) (effects (font (size 1.27 1.27)) (justify left)))
  (property "Footprint" "" (id 2) (at 87.757 161.925 90) (effects (font (size 1.27 1.27)) hide))
  (property "Datasheet" "~" (id 3) (at 89.535 161.925 0) (effects (font (size 1.27 1.27)) hide)) (pin "1") (pin "2"))

 (symbol (lib_id "power:GND") (at 97.155 127 0) (unit 1) (in_bom yes) (on_board yes)
  (property "Reference" "#PWR0180" (id 0) (at 97.155 133.35 0) (effects (font (size 1.27 1.27)) hide))
  (property "Value" "GND" (id 1) (at 97.155 130.81 0))
  (property "Footprint" "" (id 2) (at 97.155 127 0) (effects (font (size 1.27 1.27)) hide))
  (property "Datasheet" "" (id 3) (at 97.155 127 0) (effects (font (size 1.27 1.27)) hide)) (pin "1"))

 (symbol (lib_id "Device:Q_PMOS_GDS") (at 147.955 45.72 180) (unit 1) (in_bom yes) (on_board yes) (fields_autoplaced)
  (property "Reference" "Q10" (id 0) (at 142.24 44.4499 0) (effects (font (size 1.27 1.27)) (justify left)))
  (property "Value" "SUP90P06" (id 1) (at 142.24 46.9899 0) (effects (font (size 1.27 1.27)) (justify left)))
  (property "Footprint" "Package_TO_SOT_THT:TO-220-3_Vertical" (id 2) (at 142.875 48.26 0) (effects (font (size 1.27 1.27)) hide))
  (property "Datasheet" "~" (id 3) (at 147.955 45.72 0) (effects (font (size 1.27 1.27)) hide)) (pin "1") (pin "2") (pin "3"))

 (symbol (lib_id "Device:R") (at 97.79 149.225 0) (unit 1) (in_bom yes) (on_board yes) (fields_autoplaced)
  (property "Reference" "R45" (id 0) (at 99.695 147.9549 0) (effects (font (size 1.27 1.27)) (justify left)))
  (property "Value" "R" (id 1) (at 99.695 150.4949 0) (effects (font (size 1.27 1.27)) (justify left)))
  (property "Footprint" "" (id 2) (at 96.012 149.225 90) (effects (font (size 1.27 1.27)) hide))
  (property "Datasheet" "~" (id 3) (at 97.79 149.225 0) (effects (font (size 1.27 1.27)) hide)) (pin "1") (pin "2"))

 (symbol (lib_id "power:GND") (at 88.9 127 0) (unit 1) (in_bom yes) (on_board yes)
  (property "Reference" "#PWR0178" (id 0) (at 88.9 133.35 0) (effects (font (size 1.27 1.27)) hide))
  (property "Value" "GND" (id 1) (at 88.9 130.81 0))
  (property "Footprint" "" (id 2) (at 88.9 127 0) (effects (font (size 1.27 1.27)) hide))
  (property "Datasheet" "" (id 3) (at 88.9 127 0) (effects (font (size 1.27 1.27)) hide)) (pin "1"))

 (symbol (lib_id "Device:D") (at 177.8 152.4 0) (unit 1) (in_bom yes) (on_board yes)
  (property "Reference" "D11" (id 0) (at 177.8 155.575 0))
  (property "Value" "D" (id 1) (at 177.8 157.48 0))
  (property "Footprint" "" (id 2) (at 177.8 152.4 0) (effects (font (size 1.27 1.27)) hide))
  (property "Datasheet" "~" (id 3) (at 177.8 152.4 0) (effects (font (size 1.27 1.27)) hide)) (pin "1") (pin "2"))

 (symbol (lib_id "Transistor_FET:2N7002") (at 94.615 119.38 0) (unit 1) (in_bom yes) (on_board yes)
  (property "Reference" "Q6" (id 0) (at 99.822 118.2116 0) (effects (font (size 1.27 1.27)) (justify left)))
  (property "Value" "2N7002NXAKR" (id 1) (at 99.822 120.523 0) (effects (font (size 1.27 1.27)) (justify left)))
  (property "Footprint" "Package_TO_SOT_SMD:SOT-23" (id 2) (at 99.695 121.285 0) (effects (font (size 1.27 1.27) italic) (justify left) hide))
  (property "Datasheet" "https://www.onsemi.com/pub/Collateral/NDS7002A-D.PDF" (id 3) (at 94.615 119.38 0) (effects (font (size 1.27 1.27)) (justify left) hide)) (pin "1") (pin "2") (pin "3"))

 (symbol (lib_id "Driver_FET:ZXGD3009E6") (at 157.48 149.86 0) (unit 1) (in_bom yes) (on_board yes) (fields_autoplaced)
  (property "Reference" "U7" (id 0) (at 159.4994 139.065 0) (effects (font (size 1.27 1.27)) (justify left)))
  (property "Value" "ZXGD3009E6" (id 1) (at 159.4994 141.605 0) (effects (font (size 1.27 1.27)) (justify left)))
  (property "Footprint" "Package_TO_SOT_SMD:SOT-23-6" (id 2) (at 157.48 162.56 0) (effects (font (size 1.27 1.27)) hide))
  (property "Datasheet" "https://www.diodes.com/assets/Datasheets/ZXGD3009E6.pdf" (id 3) (at 148.59 143.51 0) (effects (font (size 1.27 1.27)) hide)) (pin "1") (pin "2") (pin "3") (pin "4") (pin "5") (pin "6"))

 (symbol (lib_id "power:+12V") (at 97.155 106.68 0) (unit 1) (in_bom yes) (on_board yes)
  (property "Reference" "#PWR0187" (id 0) (at 97.155 110.49 0) (effects (font (size 1.27 1.27)) hide))
  (property "Value" "+12V" (id 1) (at 97.155 102.235 0))
  (property "Footprint" "" (id 2) (at 97.155 106.68 0) (effects (font (size 1.27 1.27)) hide))
  (property "Datasheet" "" (id 3) (at 97.155 106.68 0) (effects (font (size 1.27 1.27)) hide)) (pin "1"))

 (symbol (lib_id "power:+12V") (at 126.365 36.195 0) (unit 1) (in_bom yes) (on_board yes) (fields_autoplaced)
  (property "Reference" "#PWR0189" (id 0) (at 126.365 40.005 0) (effects (font (size 1.27 1.27)) hide))
  (property "Value" "+12V" (id 1) (at 126.365 30.48 0))
  (property "Footprint" "" (id 2) (at 126.365 36.195 0) (effects (font (size 1.27 1.27)) hide))
  (property "Datasheet" "" (id 3) (at 126.365 36.195 0) (effects (font (size 1.27 1.27)) hide)) (pin "1")))
